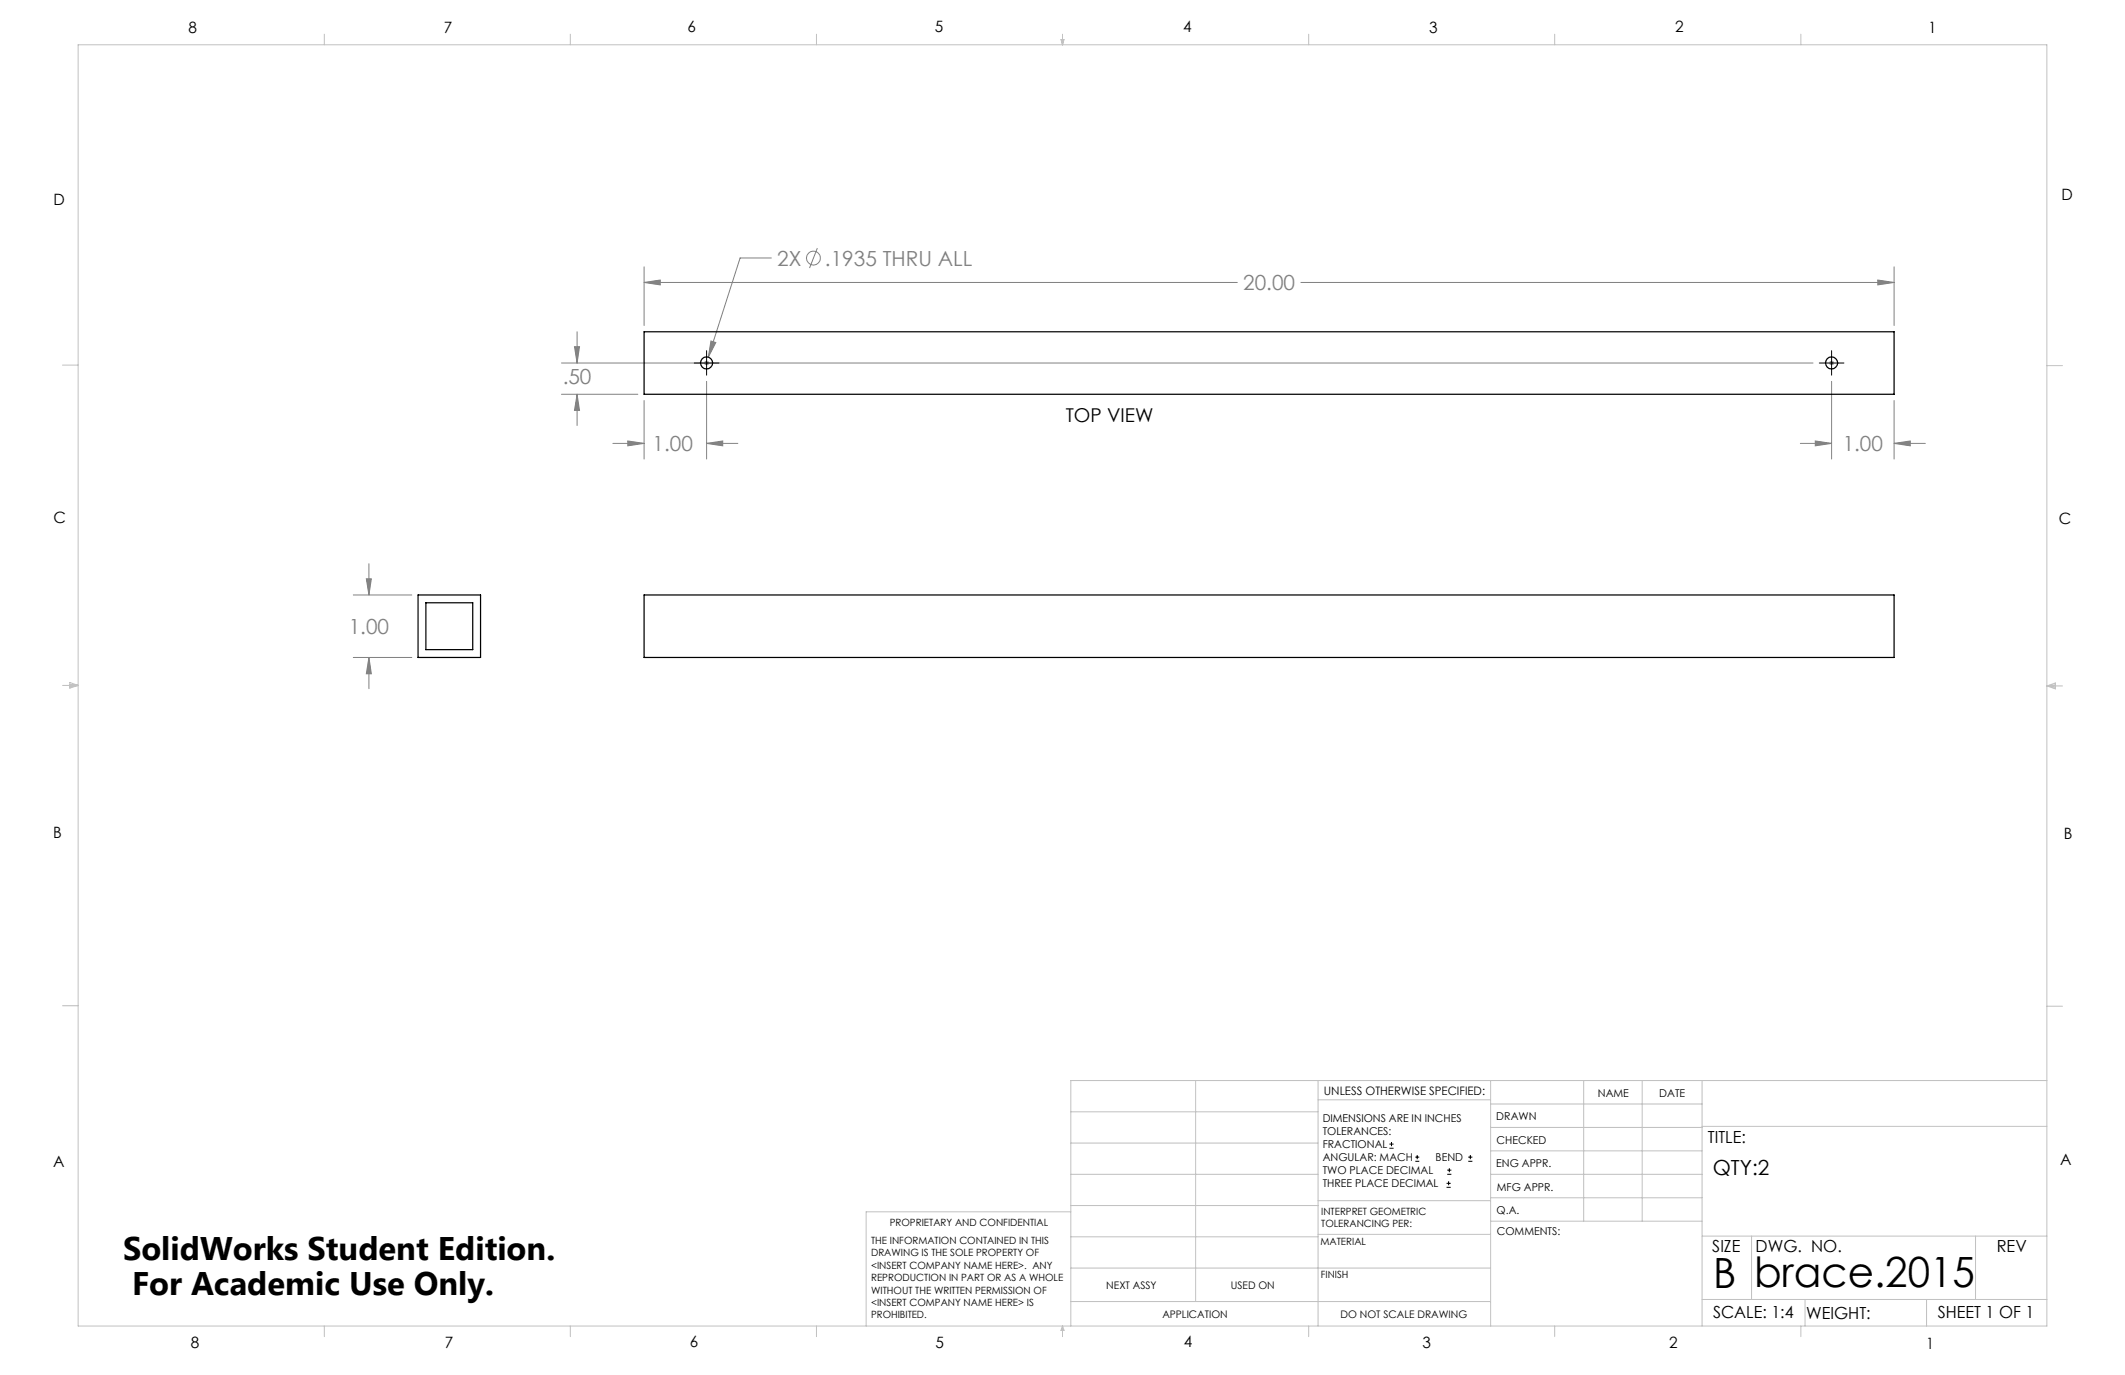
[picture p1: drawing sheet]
<svg xmlns="http://www.w3.org/2000/svg" width="432mm" height="279mm" viewBox="0 0 432 279" stroke-linecap="round" stroke-linejoin="round" font-family="sans-serif">
<g fill="none" stroke="#808080" stroke-width=".2">
<path d="M130.9 57.4l3.3-.5v1zM130.9 54.2v11.9M130.9 57.4h120.5M156.7 52.4h-6.3l-6.5 20.2M166.1 50.4l-1.6 4.1M264.3 57.4h120.6M381.6 56.9l3.3 .5-3.3 .5zM384.9 54.2v11.9M114.1 73.8h254.3M116.7 70.4h1.1l-.5 3.4zM117.3 67.4v6.4M143.2 73.4l.7 .7"/>
<path d="M143.6 73.2v1.1M143.6 77.5v15.8M143.9 73.4l-.7 .7M144.5 69.3l1 .3-1.6 3zM371.7 73.8h1M371.8 73.4l.7 .7M372.2 77.5v15.8M372.2 73.2v1.1M372.5 73.4l-.7 .7M114.1 80.1h15.5M117.3 80.1v6.4M117.3 80.1l.5 3.3h-1.1z"/>
<path d="M124.5 90.1h6.4M127.6 89.6l3.3 .5-3.3 .5zM130.9 81.4v11.9M143.6 90.1h6.3M143.6 90.1l3.3-.5v1zM365.8 90.1h6.4M368.9 89.6l3.3 .5-3.3 .5zM384.9 81.4v11.9M384.9 90.1h6.3M384.9 90.1l3.3-.5v1zM74.4 117.6h1.1l-.5 3.3zM75 114.5v6.4"/>
<path d="M71.8 120.9h11.9M71.8 133.6h11.9M75 133.6v6.3M75 133.6l.5 3.3h-1.1z"/>
<circle cx="165.3" cy="52.4" r="1.4"/>
</g>
<g fill="none" stroke="#000" stroke-width=".2">
<path d="M141.1 73.8h5M143.6 71.3v4.9M369.7 73.8h5M372.2 71.3v4.9M282.3 233.3h.9M282.3 232.5h.9M282.8 232.1v.8M287.6 236h.8M287.6 235.1h.8M288 234.7v.8M294.1 238.6h.8M294.1 237.8h.8"/>
<path d="M294.5 237.4v.8M298.3 236h.9M298.3 235.1h.9M298.8 234.7v.8M293.9 241.3h.9M293.9 240.5h.9M294.4 240v.8"/>
</g>
<g fill="none" stroke="#c0c0c0" stroke-width=".2">
<path d="M15.9 9.1h400v260.4h-400zM65.9 6.9v2.2M115.9 6.9v2.2M165.9 6.9v2.2M215.6 8h.6l-.3 1.1zM215.7 8l.2 1.1M215.9 6.9v2.2M216 8l-.1 1.1M265.9 6.9v2.2M315.9 6.9v2.2M365.9 6.9v2.2M12.7 74.2h3.2"/>
<path d="M415.9 74.3h3.2M12.7 139.3h3.2M14.2 139.1l1.7 .2M14.2 138.7l1.7 .6-1.7 .5zM15.9 139.3l-1.7 .3M415.9 139.4h3.2M415.9 139.4l1.8-.6v1.2zM415.9 139.4l1.8 .3M417.7 139.2l-1.8 .2M12.7 204.4h3.2M243 219.6v44.9M267.8 219.6v49.9"/>
<path d="M302.9 219.6v49.9M321.8 219.6v28.5M333.7 219.6v28.5M345.9 219.6v49.9M415.9 204.5h3.2M415.9 219.6h-198.3v49.9M217.6 238.6h50.2M217.6 232.3h50.2M217.6 225.9h50.2M267.8 223.5h35.1M302.9 233.9h43M302.9 229.1h43"/>
<path d="M302.9 224.3h43M302.9 238.6h43M345.9 228.9h70M217.6 257.7h85.3M217.6 251.3h50.2M217.6 245h50.2M217.6 246.2h-41.6v23.3M267.8 250.8h35.1M267.8 244h35.1M302.9 248.1h43M302.9 243.4h43M345.9 251.2h70"/>
<path d="M355.9 251.2v12.9M401.4 251.2v12.9M65.9 269.5v2.1M115.9 269.5v2.1M165.9 269.5v2.1M215.9 269.5v2.1M215.9 269.5l.3 .8h-.6zM217.6 264.5h85.3M265.9 269.5v2.1M315.9 269.5v2.1M345.9 264.1h70M365.9 269.5v2.1"/>
<path d="M366.8 264.1v5.4M391.5 264.1v5.4"/>
</g>
<path d="M74.4 117.6h1.1l-.5 3.3zM75 133.6l.5 3.3h-1.1zM381.6 56.9l3.3 .5-3.3 .5zM130.9 57.4l3.3-.5v1zM143.6 90.1l3.3-.5v1zM127.6 89.6l3.3 .5-3.3 .5zM368.9 89.6l3.3 .5-3.3 .5zM384.9 90.1l3.3-.5v1zM116.7 70.4h1.1l-.5 3.4zM117.3 80.1l.5 3.3h-1.1zM144.5 69.3l-.6 3.3 1.6-3z" fill="#808080"/>
<g fill="none" stroke="#000" stroke-width=".25">
<path d="M130.9 67.4h254v12.7h-254zM84.9 120.9h12.7v12.7h-12.7zM86.5 122.5h9.6v9.5h-9.6zM130.9 120.9h254v12.7h-254z"/>
<circle cx="143.6" cy="73.7" r="1.23"/>
<circle cx="372.2" cy="73.7" r="1.23"/>
</g>
<g font-size="8.5">
<text x="348.1" y="261.8">B</text>
<text x="356.4" y="261.6">brace.2015</text>
</g>
<g font-size="6.6">
<text x="25" y="255.9">SolidWorks Student Edition.</text>
<text x="26.8" y="263.2">For Academic Use Only.</text>
</g>
<g font-size="4.2" fill="#808080">
<text x="157.9" y="54">2X</text>
<text x="167.6" y="54">.1935 THRU ALL</text>
<text x="252.6" y="59">20.00</text>
<text x="114.3" y="78">.50</text>
<text x="132.6" y="91.7">1.00</text>
<text x="374.4" y="91.7">1.00</text>
<text x="70.9" y="128.8">1.00</text>
</g>
<text font-size="4.2" x="348" y="238.7">QTY:2</text>
<text font-size="3.9" x="216.6" y="85.7">TOP VIEW</text>
<g font-size="3.4">
<text x="347.1" y="232.3">TITLE:</text>
<text x="347.9" y="254.3">SIZE</text>
<text x="356.7" y="254.4">DWG. NO.</text>
<text x="405.7" y="254.5">REV</text>
<text x="348.1" y="267.9">SCALE: 1:4</text>
<text x="367" y="268">WEIGHT:</text>
<text x="393.8" y="267.9">SHEET 1 OF 1</text>
</g>
<g font-size="3.2">
<text x="38.3" y="6.7">8</text>
<text x="90.2" y="6.7">7</text>
<text x="139.7" y="6.5">6</text>
<text x="190" y="6.5">5</text>
<text x="240.4" y="6.5">4</text>
<text x="290.4" y="6.7">3</text>
<text x="340.4" y="6.5">2</text>
<text x="391.9" y="6.7">1</text>
<text x="10.9" y="41.6">D</text>
<text x="418.9" y="40.7">D</text>
<text x="10.9" y="106.3">C</text>
<text x="418.4" y="106.4">C</text>
<text x="10.8" y="170.2">B</text>
<text x="419.4" y="170.6">B</text>
<text x="10.8" y="237.2">A</text>
<text x="418.6" y="236.8">A</text>
<text x="38.8" y="273.8">8</text>
<text x="90.4" y="273.8">7</text>
<text x="140.2" y="273.8">6</text>
<text x="190.1" y="273.9">5</text>
<text x="240.5" y="273.8">4</text>
<text x="289" y="273.9">3</text>
<text x="339.1" y="273.8">2</text>
<text x="391.4" y="274.1">1</text>
</g>
<text font-size="2.4" x="269" y="222.4">UNLESS OTHERWISE SPECIFIED:</text>
<g font-size="2.2">
<text x="268.8" y="228">DIMENSIONS ARE IN INCHES</text>
<text x="304.1" y="227.7">DRAWN</text>
<text x="324.7" y="222.9">NAME</text>
<text x="337.2" y="222.9">DATE</text>
<text x="268.8" y="230.6">TOLERANCES:</text>
<text x="268.8" y="233.3">FRACTIONAL</text>
<text x="304.1" y="232.6">CHECKED</text>
<text x="268.8" y="236">ANGULAR: MACH</text>
<text x="268.8" y="238.6">TWO PLACE DECIMAL</text>
<text x="291.7" y="236">BEND</text>
<text x="304" y="237.2">ENG APPR.</text>
<text x="268.8" y="241.3">THREE PLACE DECIMAL</text>
<text x="304.2" y="241.9">MFG APPR.</text>
<text x="304.1" y="246.7">Q.A.</text>
<text x="304.1" y="250.9">COMMENTS:</text>
</g>
<g font-size="2.1">
<text x="224.8" y="262">NEXT ASSY</text>
<text x="250.1" y="261.9">USED ON</text>
<text x="236.2" y="267.8">APPLICATION</text>
<text x="272.4" y="267.8">DO NOT SCALE DRAWING</text>
</g>
<g font-size="2">
<text x="180.8" y="249.2">PROPRIETARY AND CONFIDENTIAL</text>
<text x="268.5" y="246.8">INTERPRET GEOMETRIC</text>
<text x="268.5" y="249.4">TOLERANCING PER:</text>
<text x="177" y="252.8">THE INFORMATION CONTAINED IN THIS</text>
<text x="177" y="255.3">DRAWING IS THE SOLE PROPERTY OF</text>
<text x="177" y="257.8">&lt;INSERT COMPANY NAME HERE&gt;. ANY</text>
<text x="268.3" y="252.9">MATERIAL</text>
<text x="177" y="260.3">REPRODUCTION IN PART OR AS A WHOLE</text>
<text x="177" y="262.9">WITHOUT THE WRITTEN PERMISSION OF</text>
<text x="268.4" y="259.7">FINISH</text>
<text x="177" y="265.4">&lt;INSERT COMPANY NAME HERE&gt; IS</text>
<text x="177" y="267.9">PROHIBITED.</text>
</g>
</svg>
